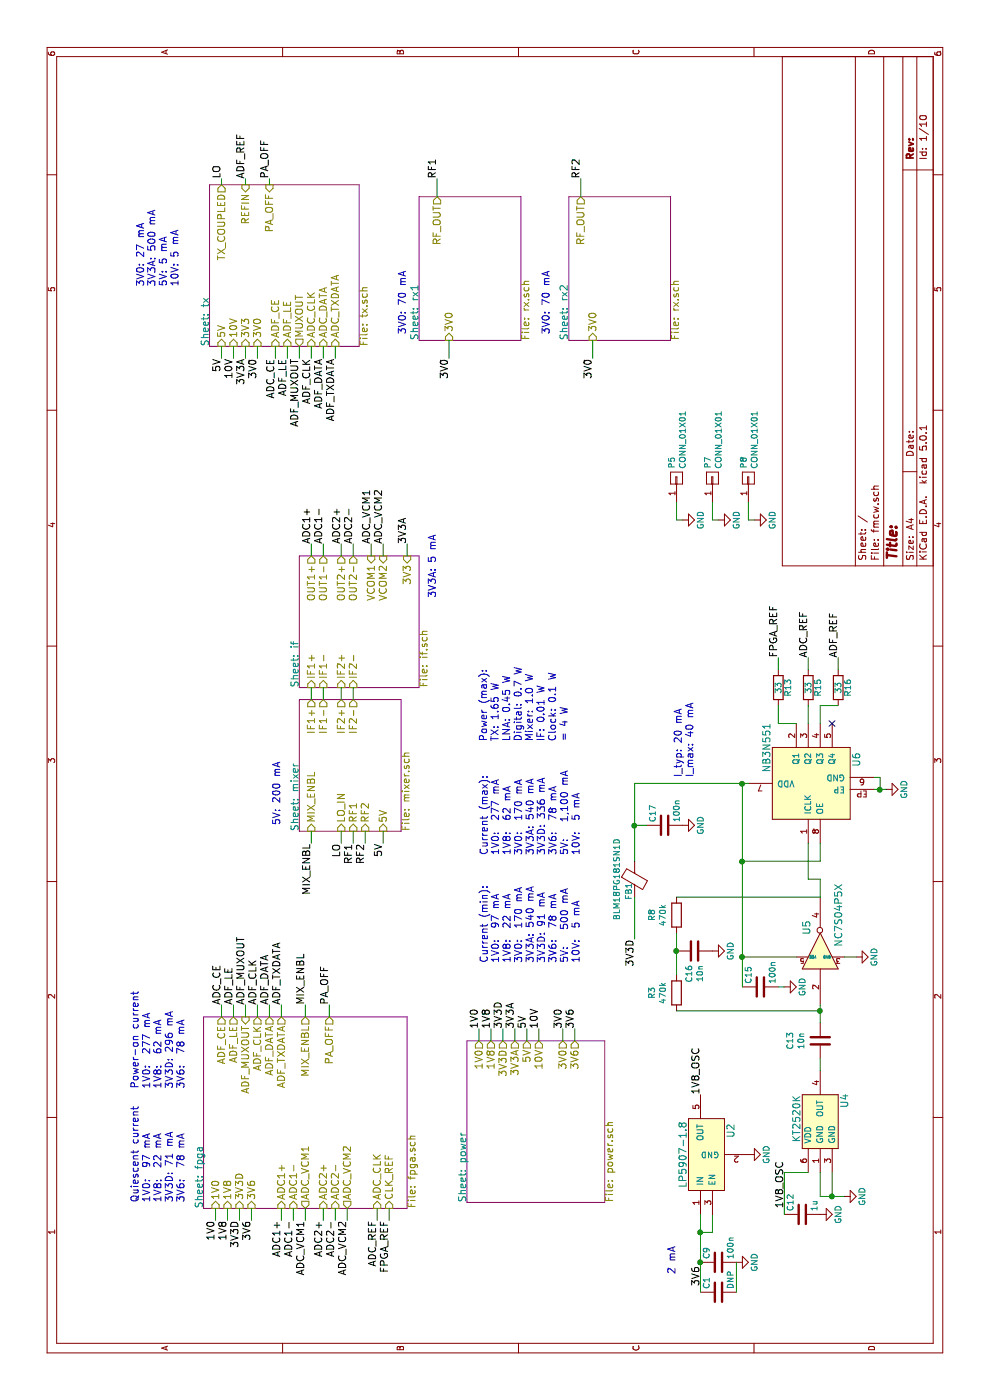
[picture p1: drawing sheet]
EESchema Schematic File Version 4
LIBS:fmcw-cache
EELAYER 26 0
EELAYER END
$Descr A4 11693 8268
encoding utf-8
Sheet 1 10
Title ""
Date ""
Rev ""
Comp ""
Comment1 ""
Comment2 ""
Comment3 ""
Comment4 ""
$EndDescr
$Sheet
S 1600 1700 1600 1700
U 59395D6A
F0 "fpga" 60
F1 "fpga.sch" 60
F2 "1V0" I L 1600 1800 60 
F3 "3V3D" I L 1600 2000 60 
F4 "ADC_CLK" I L 1600 3150 60 
F5 "CLK_REF" I L 1600 3250 60 
F6 "1V8" I L 1600 1900 60 
F7 "3V6" I L 1600 2100 60 
F8 "ADF_CE" O R 3200 1850 60 
F9 "ADF_LE" O R 3200 1950 60 
F10 "ADF_MUXOUT" I R 3200 2050 60 
F11 "ADF_CLK" O R 3200 2150 60 
F12 "ADF_DATA" O R 3200 2250 60 
F13 "ADF_TXDATA" O R 3200 2350 60 
F14 "MIX_ENBL" O R 3200 2550 60 
F15 "ADC1+" I L 1600 2350 60 
F16 "ADC1-" I L 1600 2450 60 
F17 "ADC2+" I L 1600 2700 60 
F18 "ADC2-" I L 1600 2800 60 
F19 "ADC_VCM1" O L 1600 2550 60 
F20 "ADC_VCM2" O L 1600 2900 60 
F21 "PA_OFF" O R 3200 2750 60 
$EndSheet
$Sheet
S 8800 1750 1350 1250
U 59396B94
F0 "tx" 60
F1 "tx.sch" 60
F2 "REFIN" I R 10150 2050 60 
F3 "MUXOUT" O L 8800 2500 60 
F4 "ADF_CE" I L 8800 2300 60 
F5 "ADC_TXDATA" I L 8800 2800 60 
F6 "ADC_CLK" I L 8800 2600 60 
F7 "ADC_DATA" I L 8800 2700 60 
F8 "ADF_LE" I L 8800 2400 60 
F9 "10V" I L 8800 1950 60 
F10 "5V" I L 8800 1850 60 
F11 "3V3" I L 8800 2050 60 
F12 "TX_COUPLED" O R 10150 1850 60 
F13 "3V0" I L 8800 2150 60 
F14 "PA_OFF" I R 10150 2250 60 
$EndSheet
$Sheet
S 8850 3500 1200 850 
U 59396B97
F0 "rx1" 60
F1 "rx.sch" 60
F2 "3V0" I L 8850 3750 60 
F3 "RF_OUT" O R 10050 3650 60 
$EndSheet
$Sheet
S 8850 4750 1200 850 
U 593D90BA
F0 "rx2" 60
F1 "rx.sch" 60
F2 "3V0" I L 8850 4950 60 
F3 "RF_OUT" O R 10050 4850 60 
$EndSheet
$Sheet
S 1650 3900 1350 1150
U 593D9285
F0 "power" 60
F1 "power.sch" 60
F2 "5V" O R 3000 4400 60 
F3 "1V0" O R 3000 4000 60 
F4 "3V3D" O R 3000 4200 60 
F5 "1V8" O R 3000 4100 60 
F6 "3V3A" O R 3000 4300 60 
F7 "3V0" O R 3000 4700 60 
F8 "3V6" O R 3000 4800 60 
F9 "10V" O R 3000 4500 60 
$EndSheet
$Sheet
S 4750 2500 1100 850 
U 59434BD2
F0 "mixer" 60
F1 "mixer.sch" 60
F2 "MIX_ENBL" I L 4750 2600 60 
F3 "LO_IN" I L 4750 2850 60 
F4 "5V" I L 4750 3200 60 
F5 "IF1+" O R 5850 2600 60 
F6 "IF1-" O R 5850 2700 60 
F7 "RF1" I L 4750 2950 60 
F8 "RF2" I L 4750 3050 60 
F9 "IF2+" O R 5850 2850 60 
F10 "IF2-" O R 5850 2950 60 
$EndSheet
$Sheet
S 5950 2500 1100 1000
U 59665702
F0 "if" 60
F1 "if.sch" 60
F2 "IF1+" I L 5950 2600 60 
F3 "IF1-" I L 5950 2700 60 
F4 "IF2+" I L 5950 2850 60 
F5 "IF2-" I L 5950 2950 60 
F6 "3V3" I R 7050 3400 60 
F7 "OUT1+" O R 7050 2600 60 
F8 "OUT1-" O R 7050 2700 60 
F9 "OUT2+" O R 7050 2850 60 
F10 "OUT2-" O R 7050 2950 60 
F11 "VCOM1" I R 7050 3100 60 
F12 "VCOM2" I R 7050 3200 60 
$EndSheet
Text Label 10200 3650 0    60   ~ 0
RF1
Text Label 10200 4850 0    60   ~ 0
RF2
Text Label 8700 3750 2    60   ~ 0
3V0
Text Label 8700 4950 2    60   ~ 0
3V0
Text Label 10200 1850 0    60   ~ 0
LO
Text Label 4650 2850 2    60   ~ 0
LO
Text Label 4650 2950 2    60   ~ 0
RF1
Text Label 4650 3050 2    60   ~ 0
RF2
Text Label 4650 3200 2    60   ~ 0
5V
Text Label 7150 3400 0    60   ~ 0
3V3A
Text Label 7150 3100 0    60   ~ 0
ADC_VCM1
Text Label 7150 2600 0    60   ~ 0
ADC1+
Text Label 7150 2700 0    60   ~ 0
ADC1-
Text Label 7150 2950 0    60   ~ 0
ADC2-
Text Label 7150 2850 0    60   ~ 0
ADC2+
Text Label 8700 1850 2    60   ~ 0
5V
Text Label 8700 1950 2    60   ~ 0
10V
Text Label 8700 2050 2    60   ~ 0
3V3A
Text Label 4650 2600 2    60   ~ 0
MIX_ENBL
Text Label 3100 4000 0    60   ~ 0
1V0
Text Label 3100 4100 0    60   ~ 0
1V8
Text Label 3100 4200 0    60   ~ 0
3V3D
Text Label 3100 4300 0    60   ~ 0
3V3A
Text Label 3100 4400 0    60   ~ 0
5V
Text Label 3100 4700 0    60   ~ 0
3V0
Text Notes 4800 2350 0    60   ~ 0
5V: 200 mA
Text Notes 8900 4600 0    60   ~ 0
3V0: 70 mA
Text Label 3100 4800 0    60   ~ 0
3V6
Text Label 1500 2100 2    60   ~ 0
3V6
Text Label 3100 4500 0    60   ~ 0
10V
Text Label 3300 2750 0    60   ~ 0
PA_OFF
Text Label 1500 1800 2    60   ~ 0
1V0
Text Label 1500 1900 2    60   ~ 0
1V8
Text Label 1500 2000 2    60   ~ 0
3V3D
Text Label 1500 2350 2    60   ~ 0
ADC1+
Text Label 1500 2450 2    60   ~ 0
ADC1-
Text Label 1500 2550 2    60   ~ 0
ADC_VCM1
Text Label 1500 2700 2    60   ~ 0
ADC2+
Text Label 1500 2800 2    60   ~ 0
ADC2-
Text Label 1500 2900 2    60   ~ 0
ADC_VCM2
Text Label 7150 3200 0    60   ~ 0
ADC_VCM2
Text Label 3300 1850 0    60   ~ 0
ADC_CE
Text Label 3300 1950 0    60   ~ 0
ADF_LE
Text Label 3300 2050 0    60   ~ 0
ADF_MUXOUT
Text Label 3300 2150 0    60   ~ 0
ADF_CLK
Text Label 3300 2250 0    60   ~ 0
ADF_DATA
Text Label 3300 2350 0    60   ~ 0
ADF_TXDATA
Text Label 3300 2550 0    60   ~ 0
MIX_ENBL
Text Label 8700 2300 2    60   ~ 0
ADC_CE
Text Label 8700 2400 2    60   ~ 0
ADF_LE
Text Label 8700 2500 2    60   ~ 0
ADF_MUXOUT
Text Label 8700 2600 2    60   ~ 0
ADF_CLK
Text Label 8700 2700 2    60   ~ 0
ADF_DATA
Text Label 8700 2800 2    60   ~ 0
ADF_TXDATA
$Comp
L fmcw-rescue:KT2520K-fmcw3-rescue U4
U 1 1
P 2300 6800
F 0 "U4" H 2500 6550 60  0000 C CNN
F 1 "KT2520K" H 2350 6950 60  0000 C CNN
F 2 "fmcw:KT2520K" H 2300 6800 60  0001 C CNN
F 3 "https://media.digikey.com/pdf/Data%20Sheets/AVX%20PDFs/KT2520K40000DAW18TAS_Spec.pdf" H 2300 6800 60  0001 C CNN
F 4 "" H 2300 6800 50  0001 C CNN "manf#"
F 5 "KT2520K40000DAW18TAS" H 0   0   50  0001 C CNN "MFN"
	1    2300 6800
	1    0    0    -1  
$EndComp
$Comp
L power:GND #PWR01
U 1 1
P 1700 7050
F 0 "#PWR01" H 1700 6800 50  0001 C CNN
F 1 "GND" H 1700 6900 50  0000 C CNN
F 2 "" H 1700 7050 60  0000 C CNN
F 3 "" H 1700 7050 60  0000 C CNN
	1    1700 7050
	1    0    0    -1  
$EndComp
$Comp
L Device:C C12
U 1 1
P 1550 6700
F 0 "C12" H 1575 6800 50  0000 L CNN
F 1 "1u" H 1575 6600 50  0000 L CNN
F 2 "Capacitor_SMD:C_0603_1608Metric" H 1588 6550 30  0001 C CNN
F 3 "" H 1550 6700 60  0000 C CNN
	1    1550 6700
	1    0    0    -1  
$EndComp
$Comp
L power:GND #PWR02
U 1 1
P 1550 6850
F 0 "#PWR02" H 1550 6600 50  0001 C CNN
F 1 "GND" H 1550 6700 50  0000 C CNN
F 2 "" H 1550 6850 60  0000 C CNN
F 3 "" H 1550 6850 60  0000 C CNN
	1    1550 6850
	1    0    0    -1  
$EndComp
Text Label 1600 6550 0    60   ~ 0
1V8_OSC
Text Label 2550 5850 0    60   ~ 0
1V8_OSC
$Comp
L power:GND #PWR03
U 1 1
P 2050 6250
F 0 "#PWR03" H 2050 6000 50  0001 C CNN
F 1 "GND" H 2050 6100 50  0000 C CNN
F 2 "" H 2050 6250 60  0000 C CNN
F 3 "" H 2050 6250 60  0000 C CNN
	1    2050 6250
	1    0    0    -1  
$EndComp
$Comp
L Device:C C9
U 1 1
P 1150 6000
F 0 "C9" H 1175 6100 50  0000 L CNN
F 1 "100n" H 1175 5900 50  0000 L CNN
F 2 "Capacitor_SMD:C_0402_1005Metric" H 1188 5850 30  0001 C CNN
F 3 "" H 1150 6000 60  0000 C CNN
	1    1150 6000
	1    0    0    -1  
$EndComp
$Comp
L power:GND #PWR04
U 1 1
P 1150 6150
F 0 "#PWR04" H 1150 5900 50  0001 C CNN
F 1 "GND" H 1150 6000 50  0000 C CNN
F 2 "" H 1150 6150 60  0000 C CNN
F 3 "" H 1150 6150 60  0000 C CNN
	1    1150 6150
	1    0    0    -1  
$EndComp
$Comp
L Device:C C1
U 1 1
P 900 6000
F 0 "C1" H 925 6100 50  0000 L CNN
F 1 "DNP" H 925 5900 50  0000 L CNN
F 2 "Capacitor_SMD:C_0805_2012Metric" H 938 5850 30  0001 C CNN
F 3 "" H 900 6000 60  0000 C CNN
	1    900  6000
	1    0    0    -1  
$EndComp
Text Label 950  5850 0    60   ~ 0
3V6
Text Label 8700 2150 2    60   ~ 0
3V0
$Comp
L Device:C C13
U 1 1
P 3000 6850
F 0 "C13" V 2748 6850 50  0000 C CNN
F 1 "10n" V 2839 6850 50  0000 C CNN
F 2 "Capacitor_SMD:C_0402_1005Metric" H 3038 6700 30  0001 C CNN
F 3 "" H 3000 6850 60  0000 C CNN
	1    3000 6850
	0    1    1    0   
$EndComp
$Comp
L fmcw-rescue:74AHC1G04-fmcw3-rescue U5
U 1 1
P 3750 6850
F 0 "U5" H 3945 6965 60  0000 C CNN
F 1 "NC7S04P5X" H 4050 6700 60  0000 C CNN
F 2 "Package_TO_SOT_SMD:SOT-353_SC-70-5" H 3750 6850 60  0001 C CNN
F 3 "https://www.fairchildsemi.com/datasheets/NC/NC7S04.pdf" H 3750 6850 60  0001 C CNN
F 4 "" H 3750 6850 50  0001 C CNN "manf#"
F 5 "NC7S04P5X" H 0   0   50  0001 C CNN "MFN"
	1    3750 6850
	1    0    0    -1  
$EndComp
$Comp
L power:GND #PWR05
U 1 1
P 3700 7150
F 0 "#PWR05" H 3700 6900 50  0001 C CNN
F 1 "GND" H 3700 7000 50  0000 C CNN
F 2 "" H 3700 7150 60  0000 C CNN
F 3 "" H 3700 7150 60  0000 C CNN
	1    3700 7150
	1    0    0    -1  
$EndComp
$Comp
L Device:C C15
U 1 1
P 3450 6350
F 0 "C15" H 3475 6450 50  0000 L CNN
F 1 "100n" H 3475 6250 50  0000 L CNN
F 2 "Capacitor_SMD:C_0402_1005Metric" H 3488 6200 30  0001 C CNN
F 3 "" H 3450 6350 60  0000 C CNN
	1    3450 6350
	1    0    0    -1  
$EndComp
$Comp
L power:GND #PWR06
U 1 1
P 3450 6550
F 0 "#PWR06" H 3450 6300 50  0001 C CNN
F 1 "GND" H 3450 6400 50  0000 C CNN
F 2 "" H 3450 6550 60  0000 C CNN
F 3 "" H 3450 6550 60  0000 C CNN
	1    3450 6550
	1    0    0    -1  
$EndComp
$Comp
L Device:R R3
U 1 1
P 3400 5650
F 0 "R3" V 3193 5650 50  0000 C CNN
F 1 "470k" V 3284 5650 50  0000 C CNN
F 2 "fmcw:R_0402b" V 3330 5650 30  0001 C CNN
F 3 "" H 3400 5650 30  0000 C CNN
	1    3400 5650
	0    1    1    0   
$EndComp
$Comp
L Device:C C16
U 1 1
P 3750 5800
F 0 "C16" H 3636 5846 50  0000 R CNN
F 1 "10n" H 3636 5755 50  0000 R CNN
F 2 "Capacitor_SMD:C_0402_1005Metric" H 3788 5650 30  0001 C CNN
F 3 "" H 3750 5800 60  0000 C CNN
	1    3750 5800
	1    0    0    -1  
$EndComp
$Comp
L Device:R R8
U 1 1
P 4050 5650
F 0 "R8" V 3843 5650 50  0000 C CNN
F 1 "470k" V 3934 5650 50  0000 C CNN
F 2 "fmcw:R_0402b" V 3980 5650 30  0001 C CNN
F 3 "" H 4050 5650 30  0000 C CNN
	1    4050 5650
	0    1    1    0   
$EndComp
$Comp
L power:GND #PWR07
U 1 1
P 3750 5950
F 0 "#PWR07" H 3750 5700 50  0001 C CNN
F 1 "GND" H 3750 5800 50  0000 C CNN
F 2 "" H 3750 5950 60  0000 C CNN
F 3 "" H 3750 5950 60  0000 C CNN
	1    3750 5950
	1    0    0    -1  
$EndComp
$Comp
L fmcw-rescue:NB3N551-fmcw3-rescue U6
U 1 1
P 5150 6800
F 0 "U6" H 5350 6450 60  0000 C CNN
F 1 "NB3N551" H 5450 7200 60  0000 C CNN
F 2 "fmcw:DFN-8" H 5150 6800 60  0001 C CNN
F 3 "http://www.onsemi.com/pub/Collateral/NB3N551-D.PDF" H 5150 6800 60  0001 C CNN
F 4 "" H 5150 6800 50  0001 C CNN "manf#"
F 5 "NB3N551MNR4G" H 0   0   50  0001 C CNN "MFN"
	1    5150 6800
	1    0    0    -1  
$EndComp
$Comp
L Device:Ferrite_Bead FB1
U 1 1
P 4350 5300
F 0 "FB1" V 4300 5200 50  0000 C CNN
F 1 "BLM18PG181SN1D" V 4200 5300 50  0000 C CNN
F 2 "fmcw:C_0603b" H 4350 5300 60  0001 C CNN
F 3 "https://www.murata.com/en-us/products/productdata/8796738650142/ENFA0003.pdf" H 4350 5300 60  0001 C CNN
F 4 "" H 4350 5300 50  0001 C CNN "manf#"
F 5 "BLM18PG181SH1D" H 0   0   50  0001 C CNN "MFN"
	1    4350 5300
	0    1    1    0   
$EndComp
Text Label 3850 5300 2    60   ~ 0
3V3D
$Comp
L Device:C C17
U 1 1
P 4800 5550
F 0 "C17" H 4825 5650 50  0000 L CNN
F 1 "100n" H 4825 5450 50  0000 L CNN
F 2 "Capacitor_SMD:C_0402_1005Metric" H 4838 5400 30  0001 C CNN
F 3 "" H 4800 5550 60  0000 C CNN
	1    4800 5550
	1    0    0    -1  
$EndComp
$Comp
L power:GND #PWR08
U 1 1
P 4800 5700
F 0 "#PWR08" H 4800 5450 50  0001 C CNN
F 1 "GND" H 4800 5550 50  0000 C CNN
F 2 "" H 4800 5700 60  0000 C CNN
F 3 "" H 4800 5700 60  0000 C CNN
	1    4800 5700
	1    0    0    -1  
$EndComp
$Comp
L power:GND #PWR09
U 1 1
P 5100 7400
F 0 "#PWR09" H 5100 7150 50  0001 C CNN
F 1 "GND" H 5100 7250 50  0000 C CNN
F 2 "" H 5100 7400 60  0000 C CNN
F 3 "" H 5100 7400 60  0000 C CNN
	1    5100 7400
	1    0    0    -1  
$EndComp
Wire Wire Line
	5850 2600 5950 2600
Wire Wire Line
	5850 2700 5950 2700
Wire Wire Line
	5850 2850 5950 2850
Wire Wire Line
	5850 2950 5950 2950
Wire Wire Line
	10050 3650 10200 3650
Wire Wire Line
	10200 4850 10050 4850
Wire Wire Line
	8700 3750 8850 3750
Wire Wire Line
	8700 4950 8850 4950
Wire Wire Line
	10150 1850 10200 1850
Wire Wire Line
	4650 2850 4750 2850
Wire Wire Line
	4750 2950 4650 2950
Wire Wire Line
	4750 3050 4650 3050
Wire Wire Line
	4650 3200 4750 3200
Wire Wire Line
	4750 2600 4650 2600
Wire Wire Line
	7150 3400 7050 3400
Wire Wire Line
	7050 3100 7150 3100
Wire Wire Line
	7150 2600 7050 2600
Wire Wire Line
	7150 2700 7050 2700
Wire Wire Line
	7150 2950 7050 2950
Wire Wire Line
	7150 2850 7050 2850
Wire Wire Line
	8700 1850 8800 1850
Wire Wire Line
	8700 1950 8800 1950
Wire Wire Line
	8700 2050 8800 2050
Wire Wire Line
	3000 4000 3100 4000
Wire Wire Line
	3000 4100 3100 4100
Wire Wire Line
	3000 4200 3100 4200
Wire Wire Line
	3000 4300 3100 4300
Wire Wire Line
	3000 4400 3100 4400
Wire Wire Line
	3000 4700 3100 4700
Wire Wire Line
	3000 4800 3100 4800
Wire Wire Line
	1600 2100 1500 2100
Wire Wire Line
	3000 4500 3100 4500
Wire Wire Line
	3200 2750 3300 2750
Wire Wire Line
	1600 1800 1500 1800
Wire Wire Line
	1600 1900 1500 1900
Wire Wire Line
	1600 2000 1500 2000
Wire Wire Line
	1600 2350 1500 2350
Wire Wire Line
	1600 2450 1500 2450
Wire Wire Line
	1600 2550 1500 2550
Wire Wire Line
	1600 2700 1500 2700
Wire Wire Line
	1600 2800 1500 2800
Wire Wire Line
	1600 2900 1500 2900
Wire Wire Line
	1600 3150 1500 3150
Wire Wire Line
	1600 3250 1500 3250
Wire Wire Line
	7150 3200 7050 3200
Wire Wire Line
	3200 1850 3300 1850
Wire Wire Line
	3200 1950 3300 1950
Wire Wire Line
	3200 2050 3300 2050
Wire Wire Line
	3200 2150 3300 2150
Wire Wire Line
	3200 2250 3300 2250
Wire Wire Line
	3200 2350 3300 2350
Wire Wire Line
	3300 2550 3200 2550
Wire Wire Line
	8800 2300 8700 2300
Wire Wire Line
	8700 2400 8800 2400
Wire Wire Line
	8700 2500 8800 2500
Wire Wire Line
	8700 2600 8800 2600
Wire Wire Line
	8700 2700 8800 2700
Wire Wire Line
	8700 2800 8800 2800
Wire Wire Line
	1900 6950 1700 6950
Wire Wire Line
	1700 6850 1700 6950
Wire Wire Line
	1900 6850 1700 6850
Connection ~ 1700 6950
Wire Wire Line
	1900 6550 1900 6750
Wire Wire Line
	1550 6550 1900 6550
Wire Wire Line
	1550 5950 1400 5950
Wire Wire Line
	1400 5950 1400 5850
Wire Wire Line
	900  5850 1150 5850
Connection ~ 1400 5850
Connection ~ 1150 5850
Wire Wire Line
	900  6150 1150 6150
Wire Wire Line
	8800 2150 8700 2150
Wire Wire Line
	2850 6850 2750 6850
Wire Wire Line
	3150 6850 3250 6850
Wire Wire Line
	3700 7050 3700 7150
Wire Wire Line
	3700 6650 3700 6200
Wire Wire Line
	3450 6200 3700 6200
Wire Wire Line
	4200 6850 4200 5650
Wire Wire Line
	3250 5650 3250 6850
Connection ~ 3250 6850
Wire Wire Line
	3550 5650 3750 5650
Connection ~ 3750 5650
Wire Wire Line
	4800 5300 4800 5400
Wire Wire Line
	5150 5300 5150 6200
Connection ~ 4800 5300
Connection ~ 5150 6200
Connection ~ 3700 6200
Wire Wire Line
	4500 6850 4650 6850
Wire Wire Line
	4500 6200 4500 6850
Connection ~ 4500 6200
Wire Wire Line
	4200 6850 4350 6850
Wire Wire Line
	4350 6850 4350 6750
Wire Wire Line
	4350 6750 4650 6750
Wire Wire Line
	5100 7300 5100 7350
Wire Wire Line
	5200 7300 5200 7350
Wire Wire Line
	5200 7350 5100 7350
Connection ~ 5100 7350
$Comp
L Device:R R13
U 1 1
P 5950 6500
F 0 "R13" V 6030 6500 50  0000 C CNN
F 1 "33" V 5950 6500 50  0000 C CNN
F 2 "fmcw:R_0402b" V 5880 6500 30  0001 C CNN
F 3 "" H 5950 6500 30  0000 C CNN
	1    5950 6500
	0    1    1    0   
$EndComp
$Comp
L Device:R R15
U 1 1
P 5950 6750
F 0 "R15" V 6030 6750 50  0000 C CNN
F 1 "33" V 5950 6750 50  0000 C CNN
F 2 "fmcw:R_0402b" V 5880 6750 30  0001 C CNN
F 3 "" H 5950 6750 30  0000 C CNN
	1    5950 6750
	0    1    1    0   
$EndComp
$Comp
L Device:R R16
U 1 1
P 5950 7000
F 0 "R16" V 6030 7000 50  0000 C CNN
F 1 "33" V 5950 7000 50  0000 C CNN
F 2 "fmcw:R_0402b" V 5880 7000 30  0001 C CNN
F 3 "" H 5950 7000 30  0000 C CNN
	1    5950 7000
	0    1    1    0   
$EndComp
Wire Wire Line
	5650 6750 5800 6750
Wire Wire Line
	6100 6500 6200 6500
Wire Wire Line
	6100 6750 6200 6750
Wire Wire Line
	6100 7000 6200 7000
NoConn ~ 5650 6950
Wire Wire Line
	10150 2050 10200 2050
Text Label 10200 2050 0    60   ~ 0
ADF_REF
Text Label 6200 7000 0    60   ~ 0
ADF_REF
Text Label 6200 6500 0    60   ~ 0
FPGA_REF
Text Label 6200 6750 0    60   ~ 0
ADC_REF
Text Notes 1050 5650 0    60   ~ 0
2 mA
Text Label 1500 3150 2    60   ~ 0
ADC_REF
Text Label 1500 3250 2    60   ~ 0
FPGA_REF
$Comp
L fmcw-rescue:CONN_01X01-fmcw3-rescue P5
U 1 1
P 7700 5650
F 0 "P5" H 7778 5691 50  0000 L CNN
F 1 "CONN_01X01" H 7778 5600 50  0000 L CNN
F 2 "fmcw:MountingHole_3.2mm_M3_Pad_Via_mod" H 7700 5650 60  0001 C CNN
F 3 "" H 7700 5650 60  0000 C CNN
	1    7700 5650
	1    0    0    -1  
$EndComp
$Comp
L fmcw-rescue:CONN_01X01-fmcw3-rescue P7
U 1 1
P 7700 5950
F 0 "P7" H 7778 5991 50  0000 L CNN
F 1 "CONN_01X01" H 7778 5900 50  0000 L CNN
F 2 "fmcw:MountingHole_3.2mm_M3_Pad_Via_mod" H 7700 5950 60  0001 C CNN
F 3 "" H 7700 5950 60  0000 C CNN
	1    7700 5950
	1    0    0    -1  
$EndComp
$Comp
L fmcw-rescue:CONN_01X01-fmcw3-rescue P8
U 1 1
P 7700 6250
F 0 "P8" H 7778 6291 50  0000 L CNN
F 1 "CONN_01X01" H 7778 6200 50  0000 L CNN
F 2 "fmcw:MountingHole_3.2mm_M3_Pad_Via_mod" H 7700 6250 60  0001 C CNN
F 3 "" H 7700 6250 60  0000 C CNN
	1    7700 6250
	1    0    0    -1  
$EndComp
$Comp
L power:GND #PWR010
U 1 1
P 7350 6300
F 0 "#PWR010" H 7350 6050 50  0001 C CNN
F 1 "GND" H 7350 6150 50  0000 C CNN
F 2 "" H 7350 6300 60  0000 C CNN
F 3 "" H 7350 6300 60  0000 C CNN
	1    7350 6300
	1    0    0    -1  
$EndComp
Wire Wire Line
	7350 6300 7350 6250
Wire Wire Line
	7350 6250 7500 6250
$Comp
L power:GND #PWR011
U 1 1
P 7350 6000
F 0 "#PWR011" H 7350 5750 50  0001 C CNN
F 1 "GND" H 7350 5850 50  0000 C CNN
F 2 "" H 7350 6000 60  0000 C CNN
F 3 "" H 7350 6000 60  0000 C CNN
	1    7350 6000
	1    0    0    -1  
$EndComp
$Comp
L power:GND #PWR012
U 1 1
P 7350 5700
F 0 "#PWR012" H 7350 5450 50  0001 C CNN
F 1 "GND" H 7350 5550 50  0000 C CNN
F 2 "" H 7350 5700 60  0000 C CNN
F 3 "" H 7350 5700 60  0000 C CNN
	1    7350 5700
	1    0    0    -1  
$EndComp
Wire Wire Line
	7350 5700 7350 5650
Wire Wire Line
	7350 5650 7500 5650
Wire Wire Line
	7350 6000 7350 5950
Wire Wire Line
	7350 5950 7500 5950
Wire Wire Line
	10150 2250 10200 2250
Text Label 10200 2250 0    60   ~ 0
PA_OFF
$Comp
L fmcw-rescue:LP5907-fmcw3-rescue U2
U 1 1
P 2050 5900
F 0 "U2" H 2250 5700 60  0000 C CNN
F 1 "LP5907-1.8" H 2050 6100 60  0000 C CNN
F 2 "fmcw:SOT-23-5" H 2050 5950 60  0001 C CNN
F 3 "http://www.ti.com/lit/ds/symlink/lp5907.pdf" H 2050 5950 60  0001 C CNN
F 4 "" H 2050 5900 50  0001 C CNN "manf#"
F 5 "LP5907MFX-1.8/NOPB" H 0   0   50  0001 C CNN "MFN"
	1    2050 5900
	1    0    0    -1  
$EndComp
Text Notes 4550 4850 0    60   ~ 0
Current (max):\n1V0:  277 mA\n1V8:  62 mA\n3V0:  170 mA\n3V3A: 540 mA\n3V3D: 336 mA\n3V6:  78 mA\n5V:   1,100 mA\n10V:  5 mA
Text Notes 9300 1500 0    60   ~ 0
3V0: 27 mA\n3V3A: 500 mA\n5V: 5 mA\n10V: 5 mA
Text Notes 6700 3650 0    60   ~ 0
3V3A: 5 mA
Text Notes 5200 5800 0    60   ~ 0
I_typ: 20 mA\nI_max: 40 mA
Text Notes 5500 4750 0    60   ~ 0
Power (max):\nTX: 1.65 W\nLNA: 0.45 W\nDigital: 0.7 W\nMixer: 1.0 W\nIF: 0.01 W\nClock: 0.1 W\n= 4 W
Text Notes 8900 3400 0    60   ~ 0
3V0: 70 mA
Wire Wire Line
	1700 6950 1700 7050
Wire Wire Line
	1400 5850 1550 5850
Wire Wire Line
	1150 5850 1400 5850
Wire Wire Line
	3250 6850 3300 6850
Wire Wire Line
	3750 5650 3900 5650
Wire Wire Line
	4800 5300 5150 5300
Wire Wire Line
	5150 6200 5150 6250
Wire Wire Line
	3700 6200 4500 6200
Wire Wire Line
	4500 6200 5150 6200
Wire Wire Line
	5100 7350 5100 7400
Wire Wire Line
	5650 6650 5650 6500
Wire Wire Line
	5650 6500 5800 6500
Wire Wire Line
	5650 6850 5800 6850
Wire Wire Line
	5800 6850 5800 7000
Wire Wire Line
	4500 5300 4800 5300
Wire Wire Line
	3850 5300 4200 5300
Wire Wire Line
	3450 6500 3450 6550
Text Notes 1650 1550 0    60   ~ 0
Quiescent current\n1V0:  97 mA\n1V8:  22 mA\n3V3D: 71 mA\n3V6:  78 mA
Text Notes 2600 1550 0    60   ~ 0
Power-on current\n1V0:  277 mA\n1V8:  62 mA\n3V3D: 296 mA\n3V6:  78 mA
Text Notes 3650 4850 0    60   ~ 0
Current (min):\n1V0:  97 mA\n1V8:  22 mA\n3V0:  170 mA\n3V3A: 540 mA\n3V3D: 91 mA\n3V6:  78 mA\n5V:   500 mA\n10V:  5 mA
$EndSCHEMATC
